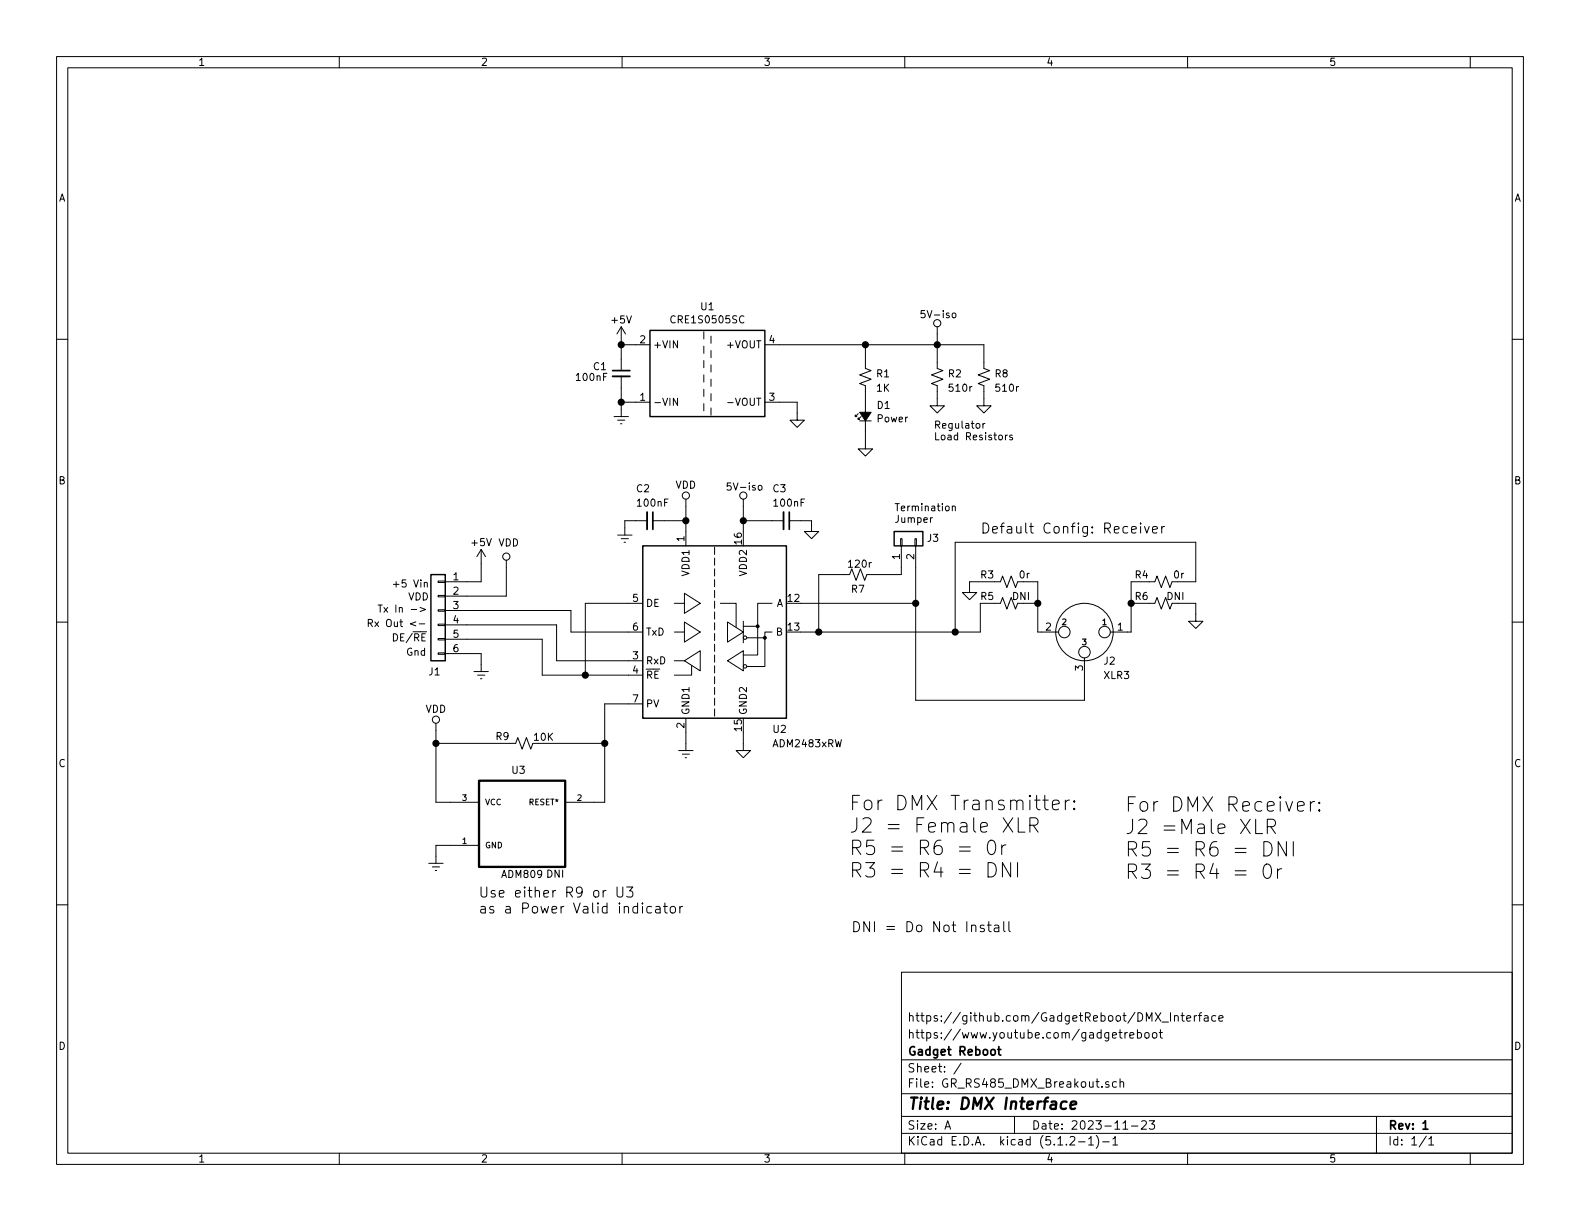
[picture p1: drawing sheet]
EESchema Schematic File Version 4
LIBS:GR_RS485_DMX_Breakout-cache
EELAYER 29 0
EELAYER END
$Descr A 11000 8500
encoding utf-8
Sheet 1 1
Title "DMX Interface"
Date "2023-11-23"
Rev "1"
Comp "Gadget Reboot"
Comment1 "https://www.youtube.com/gadgetreboot"
Comment2 "https://github.com/GadgetReboot/DMX_Interface"
Comment3 ""
Comment4 ""
$EndDescr
Wire Wire Line
	3250 4050 3350 4050
$Comp
L power:GNDREF #PWR015
U 1 1
P 3350 4625
F 0 "#PWR015" H 3350 4375 50  0001 C CNN
F 1 "GNDREF" H 3600 4350 50  0001 C CNN
F 2 "" H 3350 4625 50  0001 C CNN
F 3 "" H 3350 4625 50  0001 C CNN
	1    3350 4625
	-1   0    0    -1  
$EndComp
Wire Wire Line
	3350 4625 3350 4550
Wire Wire Line
	3350 4550 3250 4550
Text Notes 2725 4100 0    50   ~ 0
+5 Vin
Wire Wire Line
	3350 3925 3350 4050
$Comp
L power:+5V #PWR011
U 1 1
P 3350 3925
F 0 "#PWR011" H 3350 3775 50  0001 C CNN
F 1 "+5V" H 3350 4075 50  0000 C CNN
F 2 "" H 3350 3925 50  0001 C CNN
F 3 "" H 3350 3925 50  0001 C CNN
	1    3350 3925
	1    0    0    -1  
$EndComp
$Comp
L Device:LED_Small_ALT D1
U 1 1
P 6025 2900
F 0 "D1" V 6100 2825 50  0000 R CNN
F 1 "LED_Small_ALT" V 5980 2832 50  0001 R CNN
F 2 "LED_SMD:LED_0805_2012Metric_Pad1.15x1.40mm_HandSolder" V 6025 2900 50  0001 C CNN
F 3 "~" V 6025 2900 50  0001 C CNN
	1    6025 2900
	0    -1   -1   0   
$EndComp
$Comp
L power:GNDREF #PWR04
U 1 1
P 4325 2850
F 0 "#PWR04" H 4325 2600 50  0001 C CNN
F 1 "GNDREF" H 4575 2575 50  0001 C CNN
F 2 "" H 4325 2850 50  0001 C CNN
F 3 "" H 4325 2850 50  0001 C CNN
	1    4325 2850
	-1   0    0    -1  
$EndComp
Wire Wire Line
	6025 2400 6025 2525
Wire Wire Line
	6025 3075 6025 3000
Text Notes 6100 2950 0    50   ~ 0
Power
$Comp
L adm2483xrw:ADM2483xRW U2
U 1 1
P 4975 4400
F 0 "U2" H 5375 3725 50  0000 L CNN
F 1 "ADM2483xRW" H 5375 3625 50  0000 L CNN
F 2 "Package_SO:SOIC-16W_7.5x10.3mm_P1.27mm" H 4975 3700 50  0001 C CNN
F 3 "" H 4225 4450 50  0001 C CNN
	1    4975 4400
	1    0    0    -1  
$EndComp
$Comp
L Regulator_Switching:CRE1S0505SC U1
U 1 1
P 4925 2600
F 0 "U1" H 4925 3067 50  0000 C CNN
F 1 "CRE1S0505SC" H 4925 2976 50  0000 C CNN
F 2 "Converter_DCDC:Converter_DCDC_muRata_CRE1xxxxxxSC_THT" H 4925 2200 50  0001 C CNN
F 3 "http://power.murata.com/datasheet?/data/power/ncl/kdc_cre1.pdf" H 4925 2100 50  0001 C CNN
	1    4925 2600
	1    0    0    -1  
$EndComp
$Comp
L Device:R_Small_US R2
U 1 1
P 6525 2625
F 0 "R2" H 6700 2650 50  0000 R CNN
F 1 "510r" H 6775 2550 50  0000 R CNN
F 2 "Resistor_SMD:R_0805_2012Metric_Pad1.15x1.40mm_HandSolder" H 6525 2625 50  0001 C CNN
F 3 "~" H 6525 2625 50  0001 C CNN
	1    6525 2625
	1    0    0    -1  
$EndComp
Text Notes 6500 3075 0    50   ~ 0
Regulator\nLoad Resistors
$Comp
L power:GND #PWR06
U 1 1
P 6025 3075
F 0 "#PWR06" H 6025 2825 50  0001 C CNN
F 1 "GND" H 6030 2902 50  0001 C CNN
F 2 "" H 6025 3075 50  0001 C CNN
F 3 "" H 6025 3075 50  0001 C CNN
	1    6025 3075
	1    0    0    -1  
$EndComp
$Comp
L power:GND #PWR03
U 1 1
P 6525 2775
F 0 "#PWR03" H 6525 2525 50  0001 C CNN
F 1 "GND" H 6530 2602 50  0001 C CNN
F 2 "" H 6525 2775 50  0001 C CNN
F 3 "" H 6525 2775 50  0001 C CNN
	1    6525 2775
	1    0    0    -1  
$EndComp
$Comp
L power:GND #PWR05
U 1 1
P 5550 2875
F 0 "#PWR05" H 5550 2625 50  0001 C CNN
F 1 "GND" H 5555 2702 50  0001 C CNN
F 2 "" H 5550 2875 50  0001 C CNN
F 3 "" H 5550 2875 50  0001 C CNN
	1    5550 2875
	1    0    0    -1  
$EndComp
Wire Wire Line
	5425 2800 5550 2800
Wire Wire Line
	5550 2800 5550 2875
Wire Wire Line
	6525 2775 6525 2725
Wire Wire Line
	6525 2525 6525 2400
Wire Wire Line
	6525 2400 6025 2400
Connection ~ 6025 2400
Wire Wire Line
	4425 2800 4325 2800
Wire Wire Line
	4325 2800 4325 2850
$Comp
L power:VCC #PWR01
U 1 1
P 6525 2325
F 0 "#PWR01" H 6525 2175 50  0001 C CNN
F 1 "VCC" H 6542 2498 50  0001 C CNN
F 2 "" H 6525 2325 50  0001 C CNN
F 3 "" H 6525 2325 50  0001 C CNN
	1    6525 2325
	1    0    0    -1  
$EndComp
Wire Wire Line
	6525 2325 6525 2400
Connection ~ 6525 2400
Text Notes 6400 2225 0    50   ~ 0
5V-iso
$Comp
L power:+5V #PWR02
U 1 1
P 4325 2375
F 0 "#PWR02" H 4325 2225 50  0001 C CNN
F 1 "+5V" H 4325 2525 50  0000 C CNN
F 2 "" H 4325 2375 50  0001 C CNN
F 3 "" H 4325 2375 50  0001 C CNN
	1    4325 2375
	1    0    0    -1  
$EndComp
Wire Wire Line
	4425 2400 4325 2400
Wire Wire Line
	4325 2400 4325 2375
$Comp
L Device:C_Small C1
U 1 1
P 4325 2600
F 0 "C1" H 4125 2650 50  0000 L CNN
F 1 "100nF" H 4000 2575 50  0000 L CNN
F 2 "Capacitor_SMD:C_0805_2012Metric_Pad1.15x1.40mm_HandSolder" H 4325 2600 50  0001 C CNN
F 3 "~" H 4325 2600 50  0001 C CNN
	1    4325 2600
	1    0    0    -1  
$EndComp
Wire Wire Line
	4325 2500 4325 2400
Connection ~ 4325 2400
Wire Wire Line
	4325 2700 4325 2800
Connection ~ 4325 2800
$Comp
L Device:R_Small_US R1
U 1 1
P 6025 2625
F 0 "R1" H 6200 2650 50  0000 R CNN
F 1 "1K" H 6200 2550 50  0000 R CNN
F 2 "Resistor_SMD:R_0805_2012Metric_Pad1.15x1.40mm_HandSolder" H 6025 2625 50  0001 C CNN
F 3 "~" H 6025 2625 50  0001 C CNN
	1    6025 2625
	1    0    0    -1  
$EndComp
Wire Wire Line
	6025 2725 6025 2800
$Comp
L power:VCC #PWR08
U 1 1
P 5175 3525
F 0 "#PWR08" H 5175 3375 50  0001 C CNN
F 1 "VCC" H 5192 3698 50  0001 C CNN
F 2 "" H 5175 3525 50  0001 C CNN
F 3 "" H 5175 3525 50  0001 C CNN
	1    5175 3525
	1    0    0    -1  
$EndComp
Text Notes 5050 3425 0    50   ~ 0
5V-iso
Wire Wire Line
	4775 3525 4775 3625
Wire Wire Line
	5175 3525 5175 3625
$Comp
L power:GNDREF #PWR017
U 1 1
P 4775 5175
F 0 "#PWR017" H 4775 4925 50  0001 C CNN
F 1 "GNDREF" H 5025 4900 50  0001 C CNN
F 2 "" H 4775 5175 50  0001 C CNN
F 3 "" H 4775 5175 50  0001 C CNN
	1    4775 5175
	-1   0    0    -1  
$EndComp
$Comp
L power:GND #PWR018
U 1 1
P 5175 5175
F 0 "#PWR018" H 5175 4925 50  0001 C CNN
F 1 "GND" H 5180 5002 50  0001 C CNN
F 2 "" H 5175 5175 50  0001 C CNN
F 3 "" H 5175 5175 50  0001 C CNN
	1    5175 5175
	1    0    0    -1  
$EndComp
Wire Wire Line
	4775 5100 4775 5175
Wire Wire Line
	5175 5100 5175 5175
$Comp
L Device:C_Small C2
U 1 1
P 4525 3625
F 0 "C2" V 4300 3525 50  0000 L CNN
F 1 "100nF" V 4400 3525 50  0000 L CNN
F 2 "Capacitor_SMD:C_0805_2012Metric_Pad1.15x1.40mm_HandSolder" H 4525 3625 50  0001 C CNN
F 3 "~" H 4525 3625 50  0001 C CNN
	1    4525 3625
	0    1    1    0   
$EndComp
$Comp
L Device:C_Small C3
U 1 1
P 5475 3625
F 0 "C3" V 5250 3525 50  0000 L CNN
F 1 "100nF" V 5350 3525 50  0000 L CNN
F 2 "Capacitor_SMD:C_0805_2012Metric_Pad1.15x1.40mm_HandSolder" H 5475 3625 50  0001 C CNN
F 3 "~" H 5475 3625 50  0001 C CNN
	1    5475 3625
	0    1    1    0   
$EndComp
$Comp
L power:GNDREF #PWR010
U 1 1
P 4350 3675
F 0 "#PWR010" H 4350 3425 50  0001 C CNN
F 1 "GNDREF" H 4600 3400 50  0001 C CNN
F 2 "" H 4350 3675 50  0001 C CNN
F 3 "" H 4350 3675 50  0001 C CNN
	1    4350 3675
	-1   0    0    -1  
$EndComp
$Comp
L power:GND #PWR09
U 1 1
P 5650 3650
F 0 "#PWR09" H 5650 3400 50  0001 C CNN
F 1 "GND" H 5655 3477 50  0001 C CNN
F 2 "" H 5650 3650 50  0001 C CNN
F 3 "" H 5650 3650 50  0001 C CNN
	1    5650 3650
	1    0    0    -1  
$EndComp
Wire Wire Line
	4350 3675 4350 3625
Wire Wire Line
	4350 3625 4425 3625
Wire Wire Line
	4625 3625 4775 3625
Connection ~ 4775 3625
Wire Wire Line
	4775 3625 4775 3700
Wire Wire Line
	5375 3625 5175 3625
Connection ~ 5175 3625
Wire Wire Line
	5175 3625 5175 3700
Wire Wire Line
	5575 3625 5650 3625
Wire Wire Line
	5650 3625 5650 3650
$Comp
L power:GND #PWR014
U 1 1
P 8325 4275
F 0 "#PWR014" H 8325 4025 50  0001 C CNN
F 1 "GND" H 8330 4102 50  0001 C CNN
F 2 "" H 8325 4275 50  0001 C CNN
F 3 "" H 8325 4275 50  0001 C CNN
	1    8325 4275
	1    0    0    -1  
$EndComp
Wire Wire Line
	8325 4275 8325 4200
Wire Wire Line
	8325 4200 8200 4200
$Comp
L Connector:XLR3 J2
U 1 1
P 7550 4400
F 0 "J2" H 7375 4200 50  0000 C CNN
F 1 "XLR3" H 7325 4100 50  0000 C CNN
F 2 "footprints:DIN3_XLR" H 7550 4400 50  0001 C CNN
F 3 " ~" H 7550 4400 50  0001 C CNN
	1    7550 4400
	-1   0    0    -1  
$EndComp
Wire Wire Line
	7550 4700 7550 4875
Wire Wire Line
	7550 4875 6375 4875
Wire Wire Line
	6375 4875 6375 4200
$Comp
L Device:R_Small_US R4
U 1 1
P 8100 4050
F 0 "R4" V 8050 3950 50  0000 R CNN
F 1 "0r" V 8050 4200 50  0000 R CNN
F 2 "Resistor_SMD:R_0805_2012Metric_Pad1.15x1.40mm_HandSolder" H 8100 4050 50  0001 C CNN
F 3 "~" H 8100 4050 50  0001 C CNN
	1    8100 4050
	0    1    1    0   
$EndComp
$Comp
L Device:R_Small_US R6
U 1 1
P 8100 4200
F 0 "R6" V 8050 4100 50  0000 R CNN
F 1 "DNI" V 8050 4350 50  0000 R CNN
F 2 "Resistor_SMD:R_0805_2012Metric_Pad1.15x1.40mm_HandSolder" H 8100 4200 50  0001 C CNN
F 3 "~" H 8100 4200 50  0001 C CNN
	1    8100 4200
	0    1    1    0   
$EndComp
Wire Wire Line
	7850 4400 7875 4400
Wire Wire Line
	7875 4400 7875 4200
Wire Wire Line
	7875 4050 8000 4050
Wire Wire Line
	8000 4200 7875 4200
Connection ~ 7875 4200
Wire Wire Line
	7875 4200 7875 4050
Wire Wire Line
	8200 4050 8325 4050
Wire Wire Line
	8325 4050 8325 3775
Wire Wire Line
	8325 3775 6650 3775
Wire Wire Line
	6650 3775 6650 4400
$Comp
L Device:R_Small_US R5
U 1 1
P 7025 4200
F 0 "R5" V 6975 4100 50  0000 R CNN
F 1 "DNI" V 6975 4350 50  0000 R CNN
F 2 "Resistor_SMD:R_0805_2012Metric_Pad1.15x1.40mm_HandSolder" H 7025 4200 50  0001 C CNN
F 3 "~" H 7025 4200 50  0001 C CNN
	1    7025 4200
	0    1    1    0   
$EndComp
$Comp
L Device:R_Small_US R3
U 1 1
P 7025 4050
F 0 "R3" V 6975 3950 50  0000 R CNN
F 1 "0r" V 6975 4200 50  0000 R CNN
F 2 "Resistor_SMD:R_0805_2012Metric_Pad1.15x1.40mm_HandSolder" H 7025 4050 50  0001 C CNN
F 3 "~" H 7025 4050 50  0001 C CNN
	1    7025 4050
	0    1    1    0   
$EndComp
$Comp
L power:GND #PWR013
U 1 1
P 6750 4075
F 0 "#PWR013" H 6750 3825 50  0001 C CNN
F 1 "GND" H 6755 3902 50  0001 C CNN
F 2 "" H 6750 4075 50  0001 C CNN
F 3 "" H 6750 4075 50  0001 C CNN
	1    6750 4075
	1    0    0    -1  
$EndComp
Wire Wire Line
	6925 4050 6750 4050
Wire Wire Line
	6750 4050 6750 4075
Wire Wire Line
	6925 4200 6825 4200
Wire Wire Line
	6825 4200 6825 4400
Wire Wire Line
	6825 4400 6650 4400
Connection ~ 6650 4400
Wire Wire Line
	7250 4400 7225 4400
Wire Wire Line
	7225 4400 7225 4200
Wire Wire Line
	7225 4200 7125 4200
Wire Wire Line
	7125 4050 7225 4050
Wire Wire Line
	7225 4050 7225 4200
Connection ~ 7225 4200
Text Notes 5910 6120 0    100  ~ 0
For DMX Transmitter:\nJ2 = Female XLR\nR5 = R6 = 0r\nR3 = R4 = DNI
$Comp
L Device:R_Small_US R7
U 1 1
P 5975 4000
F 0 "R7" V 6075 4050 50  0000 R CNN
F 1 "120r" V 5900 4100 50  0000 R CNN
F 2 "Resistor_SMD:R_0805_2012Metric_Pad1.15x1.40mm_HandSolder" H 5975 4000 50  0001 C CNN
F 3 "~" H 5975 4000 50  0001 C CNN
	1    5975 4000
	0    1    1    0   
$EndComp
$Comp
L ADM809:ADM809 U3
U 1 1
P 3835 5585
F 0 "U3" H 3610 5810 50  0000 C CNN
F 1 "ADM809" H 3635 5085 50  0000 C CNN
F 2 "Package_TO_SOT_SMD:SOT-23" H 3885 5835 50  0001 L BNN
F 3 "" H 3835 5585 50  0001 L BNN
F 4 "SOT-23-3" H 3835 5585 50  0001 L BNN "PACKAGE"
	1    3835 5585
	1    0    0    -1  
$EndComp
Wire Wire Line
	4210 5585 4135 5585
$Comp
L power:GNDREF #PWR019
U 1 1
P 3035 5960
F 0 "#PWR019" H 3035 5710 50  0001 C CNN
F 1 "GNDREF" H 3285 5685 50  0001 C CNN
F 2 "" H 3035 5960 50  0001 C CNN
F 3 "" H 3035 5960 50  0001 C CNN
	1    3035 5960
	-1   0    0    -1  
$EndComp
Wire Wire Line
	3035 5960 3035 5885
Wire Wire Line
	3035 5885 3135 5885
$Comp
L Connector_Generic:Conn_01x06 J1
U 1 1
P 3050 4250
F 0 "J1" H 3075 3825 50  0000 C CNN
F 1 "Conn_01x06" H 3130 4151 50  0001 L CNN
F 2 "Connector_PinHeader_2.54mm:PinHeader_1x06_P2.54mm_Vertical" H 3050 4250 50  0001 C CNN
F 3 "~" H 3050 4250 50  0001 C CNN
	1    3050 4250
	-1   0    0    -1  
$EndComp
Text Notes 2840 4190 0    50   ~ 0
VDD
$Comp
L power:VDD #PWR012
U 1 1
P 3525 3950
F 0 "#PWR012" H 3525 3800 50  0001 C CNN
F 1 "VDD" H 3542 4123 50  0000 C CNN
F 2 "" H 3525 3950 50  0001 C CNN
F 3 "" H 3525 3950 50  0001 C CNN
	1    3525 3950
	1    0    0    -1  
$EndComp
Wire Wire Line
	3250 4150 3525 4150
Wire Wire Line
	3525 4150 3525 3950
$Comp
L power:VDD #PWR07
U 1 1
P 4775 3525
F 0 "#PWR07" H 4775 3375 50  0001 C CNN
F 1 "VDD" H 4775 3675 50  0000 C CNN
F 2 "" H 4775 3525 50  0001 C CNN
F 3 "" H 4775 3525 50  0001 C CNN
	1    4775 3525
	1    0    0    -1  
$EndComp
$Comp
L power:VDD #PWR016
U 1 1
P 3035 5085
F 0 "#PWR016" H 3035 4935 50  0001 C CNN
F 1 "VDD" H 3035 5235 50  0000 C CNN
F 2 "" H 3035 5085 50  0001 C CNN
F 3 "" H 3035 5085 50  0001 C CNN
	1    3035 5085
	1    0    0    -1  
$EndComp
Wire Wire Line
	3135 5585 3035 5585
Wire Wire Line
	3035 5585 3035 5175
Wire Wire Line
	4375 4400 3975 4400
Wire Wire Line
	4375 4600 3875 4600
Wire Wire Line
	3875 4600 3875 4350
Wire Wire Line
	3875 4350 3250 4350
Wire Wire Line
	4375 4200 4075 4200
Wire Wire Line
	4075 4200 4075 4700
Wire Wire Line
	4075 4700 4375 4700
Wire Wire Line
	4075 4700 3775 4700
Wire Wire Line
	3775 4700 3775 4450
Wire Wire Line
	3775 4450 3250 4450
Connection ~ 4075 4700
Text Notes 2625 4275 0    50   ~ 0
Tx In ->
Text Notes 2550 4375 0    50   ~ 0
Rx Out <-
Text Notes 2725 4475 0    50   ~ 0
DE/~RE
Text Notes 2825 4575 0    50   ~ 0
Gnd
Text Notes 5925 6500 0    70   ~ 0
DNI = Do Not Install
Wire Wire Line
	3250 4250 3975 4250
Wire Wire Line
	3975 4250 3975 4400
Wire Wire Line
	5425 2400 6025 2400
Wire Wire Line
	4375 4900 4210 4900
Wire Wire Line
	4210 4900 4210 5175
$Comp
L Device:R_Small_US R9
U 1 1
P 3650 5175
F 0 "R9" V 3600 5075 50  0000 R CNN
F 1 "10K" V 3605 5385 50  0000 R CNN
F 2 "Resistor_SMD:R_0805_2012Metric_Pad1.15x1.40mm_HandSolder" H 3650 5175 50  0001 C CNN
F 3 "~" H 3650 5175 50  0001 C CNN
	1    3650 5175
	0    1    1    0   
$EndComp
Wire Wire Line
	3550 5175 3035 5175
Connection ~ 3035 5175
Wire Wire Line
	3035 5175 3035 5085
Connection ~ 4210 5175
Wire Wire Line
	4210 5175 4210 5585
Wire Wire Line
	3750 5175 4210 5175
Text Notes 3800 6120 0    50   ~ 0
DNI
Text Notes 3330 6370 0    70   ~ 0
Use either R9 or U3\nas a Power Valid indicator
Text Notes 7830 6130 0    100  ~ 0
For DMX Receiver:\nJ2 =Male XLR\nR5 = R6 = DNI\nR3 = R4 = 0r
$Comp
L Device:R_Small_US R8
U 1 1
P 6850 2625
F 0 "R8" H 7025 2650 50  0000 R CNN
F 1 "510r" H 7100 2550 50  0000 R CNN
F 2 "Resistor_SMD:R_0805_2012Metric_Pad1.15x1.40mm_HandSolder" H 6850 2625 50  0001 C CNN
F 3 "~" H 6850 2625 50  0001 C CNN
	1    6850 2625
	1    0    0    -1  
$EndComp
$Comp
L power:GND #PWR020
U 1 1
P 6850 2775
F 0 "#PWR020" H 6850 2525 50  0001 C CNN
F 1 "GND" H 6855 2602 50  0001 C CNN
F 2 "" H 6850 2775 50  0001 C CNN
F 3 "" H 6850 2775 50  0001 C CNN
	1    6850 2775
	1    0    0    -1  
$EndComp
Wire Wire Line
	6850 2775 6850 2725
Wire Wire Line
	6850 2525 6850 2400
Wire Wire Line
	6850 2400 6525 2400
Wire Wire Line
	5875 4000 5700 4000
Wire Wire Line
	5700 4000 5700 4400
Wire Wire Line
	5575 4200 6375 4200
Wire Wire Line
	5575 4400 5700 4400
Connection ~ 5700 4400
Wire Wire Line
	5700 4400 6650 4400
$Comp
L Connector_Generic:Conn_01x02 J3
U 1 1
P 6275 3750
F 0 "J3" V 6275 3575 50  0000 R CNN
F 1 "Conn_01x02" V 6148 3562 50  0001 R CNN
F 2 "Connector_PinHeader_2.54mm:PinHeader_1x02_P2.54mm_Vertical" H 6275 3750 50  0001 C CNN
F 3 "~" H 6275 3750 50  0001 C CNN
	1    6275 3750
	0    -1   -1   0   
$EndComp
Wire Wire Line
	6375 3950 6375 4200
Connection ~ 6375 4200
Wire Wire Line
	6075 4000 6275 4000
Wire Wire Line
	6275 4000 6275 3950
Text Notes 6225 3650 0    50   ~ 0
Termination \nJumper
Text Notes 6825 3725 0    70   ~ 0
Default Config: Receiver
$EndSCHEMATC
